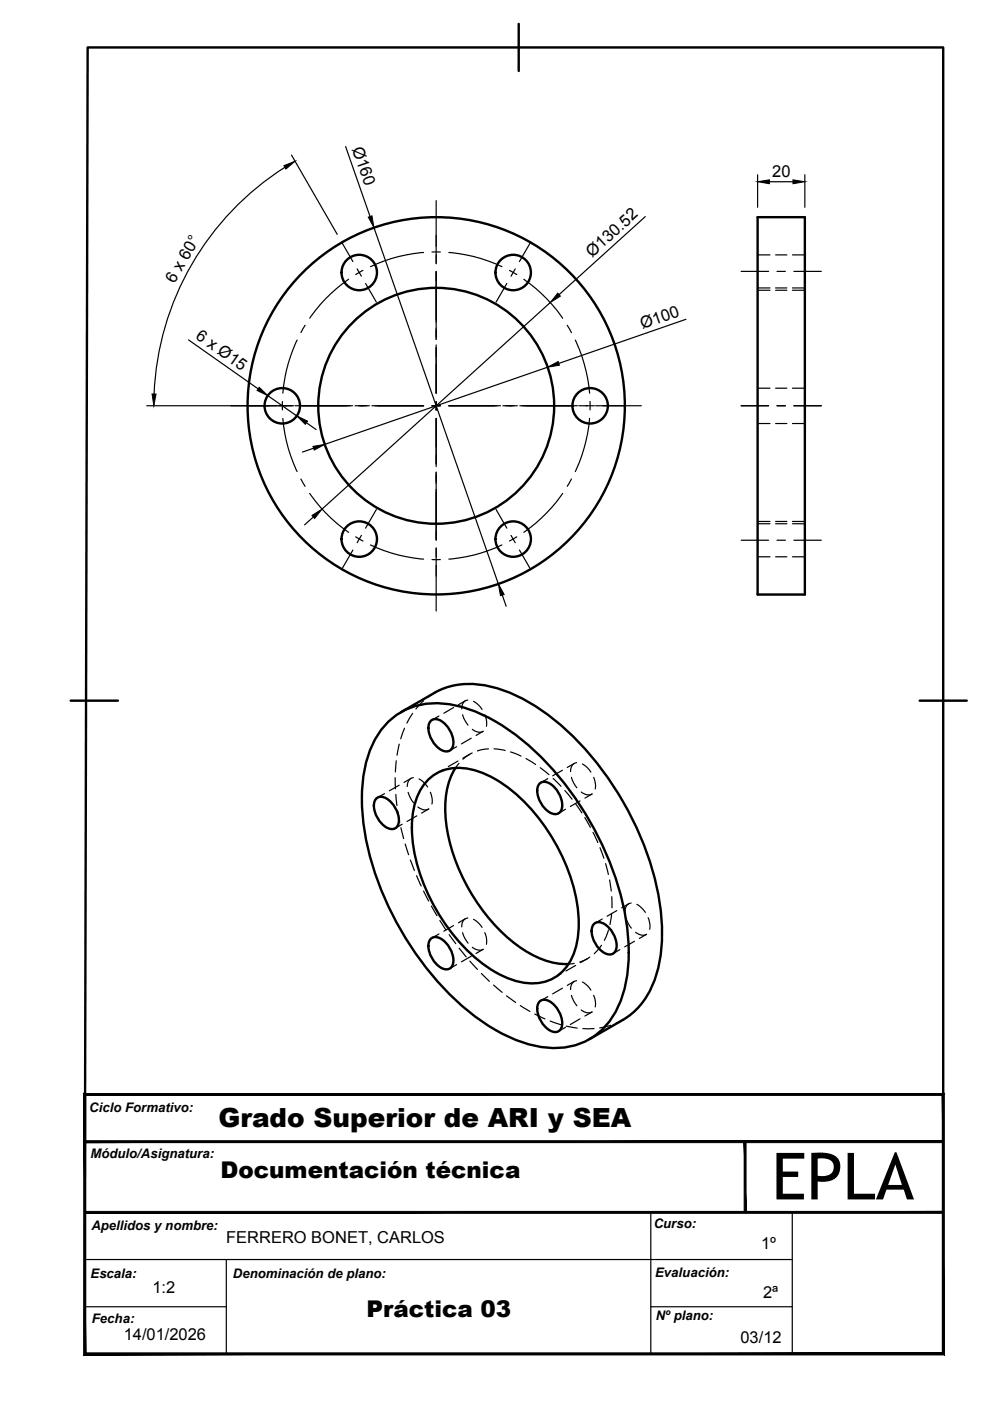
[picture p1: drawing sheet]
<svg xmlns="http://www.w3.org/2000/svg" width="210mm" height="297mm" viewBox="0 0 210 297" stroke-linecap="round" stroke-linejoin="round" font-family="sans-serif">
<!-- layer: Visible -->
<g fill="none" stroke="#000" stroke-width=".51">
<path d="M160.6 46h10v80.1h-10zM82.4 152.9a15 15 0 0 1 14.4-3.3 38.1 38.1 0 0 1 17.5 10.5 65.5 65.5 0 0 1 18.8 37.3 29.7 29.7 0 0 1-2.4 16.8 14.4 14.4 0 0 1-15.6 7.8 33.2 33.2 0 0 1-15.8-7.6 65 65 0 0 1-22.3-40.5 29.7 29.7 0 0 1 2.4-16.8l.9-1.6zM85 151l7.1-4.1a16.7 16.7 0 0 1 13.5-.9 43 43 0 0 1 18.5 12.9 65.4 65.4 0 0 1 15.9 33.4 30.9 30.9 0 0 1-2.3 17.9 14.9 14.9 0 0 1-5.6 6l-7.1 4.1M91.4 152.8a2.38 2.38 0 0 1 3.1 .9 4.9 4.9 0 0 1 1.4 4.9 1.82 1.82 0 0 1-3 0 5.6 5.6 0 0 1-2-4.9zM79.9 169.2a2.38 2.38 0 0 1 3.1 .9 4.9 4.9 0 0 1 1.3 5 1.82 1.82 0 0 1-2.9 0 5.6 5.6 0 0 1-2.1-4.9zM90.9 165.2a10.1 10.1 0 0 1 10.8-1.6 31.9 31.9 0 0 1 15.3 13.9 35.5 35.5 0 0 1 5.6 20.3 12.2 12.2 0 0 1-4.5 9.2 10.3 10.3 0 0 1-9.7 .7 31.9 31.9 0 0 1-15.4-13.9 35.5 35.5 0 0 1-5.6-20.3 12.7 12.7 0 0 1 3.5-8.3zM96.6 162.8a17.8 17.8 0 0 0-1.9 12.4 39.8 39.8 0 0 0 16.8 26.5 16.4 16.4 0 0 0 9 2.7M114.5 166.1a2.38 2.38 0 0 1 3.1 .8 4.9 4.9 0 0 1 1.3 5 1.82 1.82 0 0 1-2.9 0 5.6 5.6 0 0 1-2-4.9zM91.4 199a2.38 2.38 0 0 1 3.1 .9 4.9 4.9 0 0 1 1.4 4.9 1.82 1.82 0 0 1-3 0 5.6 5.6 0 0 1-2-4.9zM126 195.8a2.38 2.38 0 0 1 3.1 .9 4.9 4.9 0 0 1 1.4 5 1.82 1.82 0 0 1-2.9-.1 5.6 5.6 0 0 1-2.1-4.9zM114.5 212.3a2.38 2.38 0 0 1 3.1 .9 4.9 4.9 0 0 1 1.3 4.9 1.82 1.82 0 0 1-2.9 0 5.6 5.6 0 0 1-2-4.9z"/>
<circle cx="76.2" cy="57.8" r="3.8"/>
<circle cx="108.8" cy="57.8" r="3.8"/>
<circle cx="59.8" cy="86" r="3.8"/>
<circle cx="92.5" cy="86" r="40"/>
<circle cx="92.5" cy="86" r="25"/>
<circle cx="125.1" cy="86" r="3.8"/>
<circle cx="76.2" cy="114.3" r="3.8"/>
<circle cx="108.8" cy="114.3" r="3.8"/>
</g>
<!-- layer: Hidden -->
<g fill="none" stroke="#000" stroke-width=".25">
<path d="M160.6 54h2.7M164.4 54h2.4M168 54h2.6M160.6 61.1h2.7M160.6 61.5h2.7M164.4 61.1h2.4M164.4 61.5h2.4M168 61.1h2.6M168 61.5h2.6M160.6 82.3h2.7M160.6 89.8h2.7M164.4 82.3h2.4"/>
<path d="M164.4 89.8h2.4M168 82.3h2.6M168 89.8h2.6M160.6 111h2.7M160.6 110.6h2.7M160.6 118.1h2.7M164.4 111h2.4M164.4 110.6h2.4M164.4 118.1h2.4M168 111h2.6M168 110.6h2.6M168 118.1h2.6"/>
<path d="M84.6 157.8l-.4 2.3M85.8 154.4l-.8 2.2M87.5 151.3l-1.2 2M89.8 148.6l-1.6 1.7M92.1 146.9l-1.4 .9M93.1 151.8l-1.5 .9M96.2 150l-2.1 1.2M96.8 158.3l-1.5 .9M98.1 151.5l.2 .8 .9 1.4M98.7 148.6l-1.5 .8M99.2 148.4a1.57 1.57 0 0 0-1.3 1.9M99.6 159.9l-1.5 .9"/>
<path d="M99.9 156.5l-2.1 1.2M100.1 159.6l-2 1.4M100.1 154.6l.6 .4 .8 .2 1-.2M100.4 148.7l1.1 .8 .7 .9M102.4 155.1l-1.5 .8M102.8 151.5l.4 1.4-.1 1.1M103.6 158.8l-2.4 .4M104.8 158.8l2.3 .3M108.2 159.4l2.3 .9M81.5 168.3l-1.4 .8M83.8 164.9v2.3M83.9 168.4l.3 2.4"/>
<path d="M84 161.3l-.2 2.4M84.3 172l.5 2.3M84.6 166.5l-2.1 1.2M85 175.5l.6 2.3M85.3 174.8l-1.5 .8M85.9 179l.7 2.2M86.5 168l.6 1.3 .6 .9M87.1 165l-1.4 .9M87.7 164.9a1.6 1.6 0 0 0-1.4 1.9M88.4 173l-2.1 1.2M88.6 171.1l1.4 .6 .9-.2M88.9 165.1l.7 .5 1.1 1.3"/>
<path d="M90.9 171.5l-1.5 .9M91.2 168l.4 1.3v1.2M94 163.1l-1.5 .9M97.1 161.4l-2.1 1.1M97.3 161.8l-.7 1M111.5 160.8l2.1 1.3M114.5 162.8l1.9 1.4M116.1 165.1l-1.4 .8M117.3 165l1.7 1.7M119.3 163.3l-2.1 1.2M119.8 167.6l1.5 1.8M119.9 171.6l-1.5 .9"/>
<path d="M121.2 164.8l.5 1.3 .6 .9M121.8 161.9l-1.5 .8M122 170.4l1.4 1.9M122.3 161.7a1.61 1.61 0 0 0-1.3 1.9M123 169.8l-2.1 1.2M123.2 167.9l1.4 .6 1-.2M123.5 162l1.1 .8 .7 .9M124 173.3l1.2 2.1M125.5 168.4l-1.5 .8M125.7 176.5l1 2.1M125.9 164.8l.3 1.4v1.1M127.2 179.7l.8 2.3"/>
<path d="M87 182.3l.9 2.3M88.3 185.7l1 2.1M89.8 188.9l1.1 2.1M91.5 192.1l1.1 2M93.1 198l-1.5 .9M93.3 195.2l1.3 2M95.2 198.1l1.4 2M96.2 196.2l-2.1 1.2M98.1 197.7l.5 1.3 .6 1M98.7 194.8l-1.5 .9M99.2 194.6l-.3 .1a1.71 1.71 0 0 0-1 1.8M100.4 194.9l.7 .5 1.1 1.2"/>
<path d="M102.8 197.7l.4 1.4-.1 1.1M127.7 194.8l-1.5 .9M128.4 183.1l.6 2.3M129 197.2l-.9 2.2M129.2 186.6l.4 2.3M129.7 193.7l-.4 2.3M129.7 190.1l.1 2.4M130.8 193.1l-2.1 1.2M132.7 194.6l.5 1.2 .7 1M133.3 191.6l-1.5 .9M133.8 191.5l-.8 .4-.4 .6-.1 .8M134.5 199.6l-2 1.2"/>
<path d="M134.8 197.7l.9 .5a1.49 1.49 0 0 0 1.4-.1M135 191.7l1.1 .9 .7 .8M137 198.1l-1.4 .9M137.4 194.6l.4 1.3-.1 1.1M96.8 204.5l-1.5 .9M97.3 201l1.5 1.9M99.6 203.8l1.6 1.7M99.9 202.7l-2.1 1.2M100.1 200.8l1 .6a1.43 1.43 0 0 0 1.4-.1M102.1 206.4l1.7 1.7M102.4 201.3l-1.5 .8M104.6 208.9l1.9 1.5"/>
<path d="M107.4 211.1l1.9 1.4M110.3 213.2l2.1 1.2M113.4 215l2.1 1M116.1 211.3l-1.4 .9M116.6 216.5l2.3 .7M119 206.5l-1.5 .8M119.3 209.5l-2.1 1.2M119.9 217.8l-1.5 .9M120.1 217.6l2.3 .4M121.2 211l.5 1.3 .6 .9M121.8 204.2l-1.3 .2M121.8 208.1l-1.5 .8"/>
<path d="M122 204.7l-2 1.2M122.3 207.9a1.61 1.61 0 0 0-1.3 1.9M123 216l-2.1 1.2M123.2 214.1l1.4 .6 1-.2M123.5 208.2l1.1 .8 .7 .9M124.6 203.2l-1.5 .9M125.1 202.9l-2.2 1.1M125.5 214.6l-1.5 .8M125.9 211l.3 1.4v1.1M126 218.1h-2.4M127.5 200.4l-1.5 1.8M129.5 217.4l-2.4 .5"/>
<path d="M131.4 201.3l-1.4 .9M132.1 216.2l-1.5 .8"/>
</g>
<path d="M138 257.1v29.9M168 257.1v29.9M18 277.1h30M18 267h150M48 267v20M138 277.1h30" fill="none" stroke="#000" stroke-width=".25"/>
<g fill="#000" stroke="#000" stroke-width=".21">
<path d="M17.8 231.8l.4 .4 182-.4zM18.2 232.2l182-.4-.4 .4zM200.2 231.8l-.4 .4 .4 55.1zM199.8 232.2l.4 55.1-.4-.4zM17.8 287.3h182.4l-.4-.4zM17.8 287.3l.4-.4h181.6zM17.8 231.8v55.5l.4-.4zM17.8 231.8l.4 .4v54.7z"/>
<path d="M157.8 242l.4 15.1v-15.1zM157.8 242l.4 15.1h-.4z"/>
<path d="M18 257.2h182v-.4zM18 256.8h182l-182 .4z"/>
<path d="M18 242.3h182v-.4zM18 241.9h182l-182 .4z"/>
</g>
<!-- layer: BORDER -->
<path d="M110 5.1v10M15 148.6h10M195 148.6h10M17.9 287l.7-276.9h181.4v276.9h-181.4" fill="none" stroke="#000" stroke-width=".51"/>
<!-- layer: Smart Centers -->
<g fill="none" stroke="#000" stroke-width=".25">
<path d="M72.5 51.5l2.3 4M73.9 59.2a32.5 32.5 0 0 0-8.2 8.3M75.7 57l.9 1.6M77 57.3l-1.6 .9M89.8 53.5a31.7 31.7 0 0 0-11.3 3M91.6 53.4h1.8M92.5 42.5v13.4M92.5 57.5v14.5M95.2 53.5a31.7 31.7 0 0 1 11.2 3M108 57.3l1.6 .9M109.2 57l-.8 1.6M111.1 59.2a32.8 32.8 0 0 1 8.2 8.3"/>
<path d="M112.4 51.5l-2.3 4M157.1 57.5h5.9M164.7 57.5h1.8M168.3 57.5h5.8M63 72.1a32.2 32.2 0 0 0-3 11.3M64.7 69l-.9 1.5M77.5 60.1l2.3 4M92.5 73.1v10.3M107.5 60.1l-2.3 4M120.3 69l.9 1.5M122 72.1a33.4 33.4 0 0 1 3 11.3M49 86h9.7"/>
<path d="M59 86h3.3M59.9 85.1v1.8M60 88.7a32.2 32.2 0 0 0 3 11.3M62.5 86h12.3M75.3 86h3M78.8 86h11M91.6 86h1.8M92.5 85.1v1.8M92.5 88.7v10.2M95.2 86h10.9M106.6 86h3.1M110.2 86h12.2"/>
<path d="M122.7 86h3.3M125 88.7a33.4 33.4 0 0 1-3 11.3M125.1 85.1v1.8M126.3 86h9.7M157.1 86h5.9M164.7 86h1.8M168.3 86h5.8M63.8 101.6l.9 1.5M65.7 104.6a32.5 32.5 0 0 0 8.2 8.3M74.8 116.6l-2.3 4M75.4 113.8l1.6 .9M76.6 113.5l-.9 1.6"/>
<path d="M78.5 115.5a31.7 31.7 0 0 0 11.3 3M79.8 108l-2.3 4M91.6 118.6h1.8M92.5 100.1v14.4M92.5 116.1v13.4M105.2 108l2.3 4M106.4 115.5a31.7 31.7 0 0 1-11.2 3M108.4 113.5l.8 1.6M109.6 113.8l-1.6 .9M110.1 116.6l2.3 4M119.3 104.6a32.8 32.8 0 0 1-8.2 8.3M121.2 101.6l-.9 1.5"/>
<path d="M157.1 114.5h5.9M164.7 114.5h1.8M168.3 114.5h5.8"/>
</g>
<!-- layer: FD_Dimensions -->
<g fill="none" stroke="#000" stroke-width=".25">
<path d="M60.4 35.5a59.9 59.9 0 0 0-27.7 48M61.8 32.9l9.7 16.8M73.3 31.1l5.2 14.8M160.6 37v6.9M163.1 38.5h5M170.6 37v6.9M79.3 48.3l26.4 75.5M136.8 45.9l-18.3 16.6M40 72.1l14.7 10.4M116.1 77.9l-47.2 16.3M116.7 64.1l-48.4 43.8M145.4 67.7l-26.9 9.4"/>
<path d="M31.1 86h30.8M56.8 83.9l6.1 4.3M65 89.6l2 1.5M66.5 95l-2.4 .8M66.4 109.6l-1.8 1.7M106.5 126.2l.8 2.3"/>
</g>
<path d="M60.2 35.1l2.3-.9-1.9 1.6zM160.6 38.5l2.5-.4v.9zM168.1 38.1l2.5 .4-2.5 .5zM78.1 46l.8-.2 .4 2.5zM118.3 62.2l.5 .6-2.1 1.3zM116.1 77.9l2.2-1.2 .3 .7zM32.2 83.5l.9 .1-.5 2.4zM55 82.1l1.8 1.8-2.3-1.1zM62.9 88.2l2.3 1.1-.5 .7zM66.4 94.6l2.5-.4-2.3 1.2zM66.1 109.3l2.2-1.4-1.6 2zM105.7 123.8l1.2 2.2-.8 .3z" fill="#000" stroke="#000" stroke-width=".21"/>
<text font-size="13.8" x="163.6" y="254.3">EPLA</text>
<text font-size="5.6" x="46.3" y="238.9">Grado Superior de ARI y SEA</text>
<g font-size="4.9">
<text x="46.8" y="249.8">Documentación técnica</text>
<text x="77.7" y="279.3">Práctica 03</text>
</g>
<g font-size="3.5">
<text x="74.6" y="31.5" transform="rotate(71 74.6 31.5)">Ø160</text>
<text x="163.7" y="37.5">20</text>
<text x="125.5" y="54.6" transform="rotate(-42 125.5 54.6)">Ø130.52</text>
<text x="37" y="60.3" transform="rotate(-60 37 60.3)">6 x 60°</text>
<text x="41.3" y="71.7" transform="rotate(35 41.3 71.7)">6 x Ø15</text>
<text x="136.2" y="69.7" transform="rotate(-19 136.2 69.7)">Ø100</text>
<text x="48" y="263.6">FERRERO BONET, CARLOS</text>
<text x="161.4" y="264.8">1º</text>
<text x="32.3" y="274.2">1:2</text>
<text x="161.8" y="275.2">2ª</text>
<text x="26.2" y="284.1">14/01/2026</text>
<text x="157" y="284.8">03/12</text>
</g>
<g font-size="2.8">
<text x="18.9" y="235.7">Ciclo Formativo:</text>
<text x="19.2" y="245.5">Módulo/Asignatura:</text>
<text x="19.4" y="260.7">Apellidos y nombre:</text>
<text x="138.6" y="260.4">Curso:</text>
<text x="19.2" y="270.9">Escala:</text>
<text x="49.4" y="270.9">Denominación de plano:</text>
<text x="138.9" y="270.7">Evaluación:</text>
<text x="19.5" y="280.6">Fecha:</text>
<text x="139" y="279.9">Nº plano:</text>
</g>
</svg>
